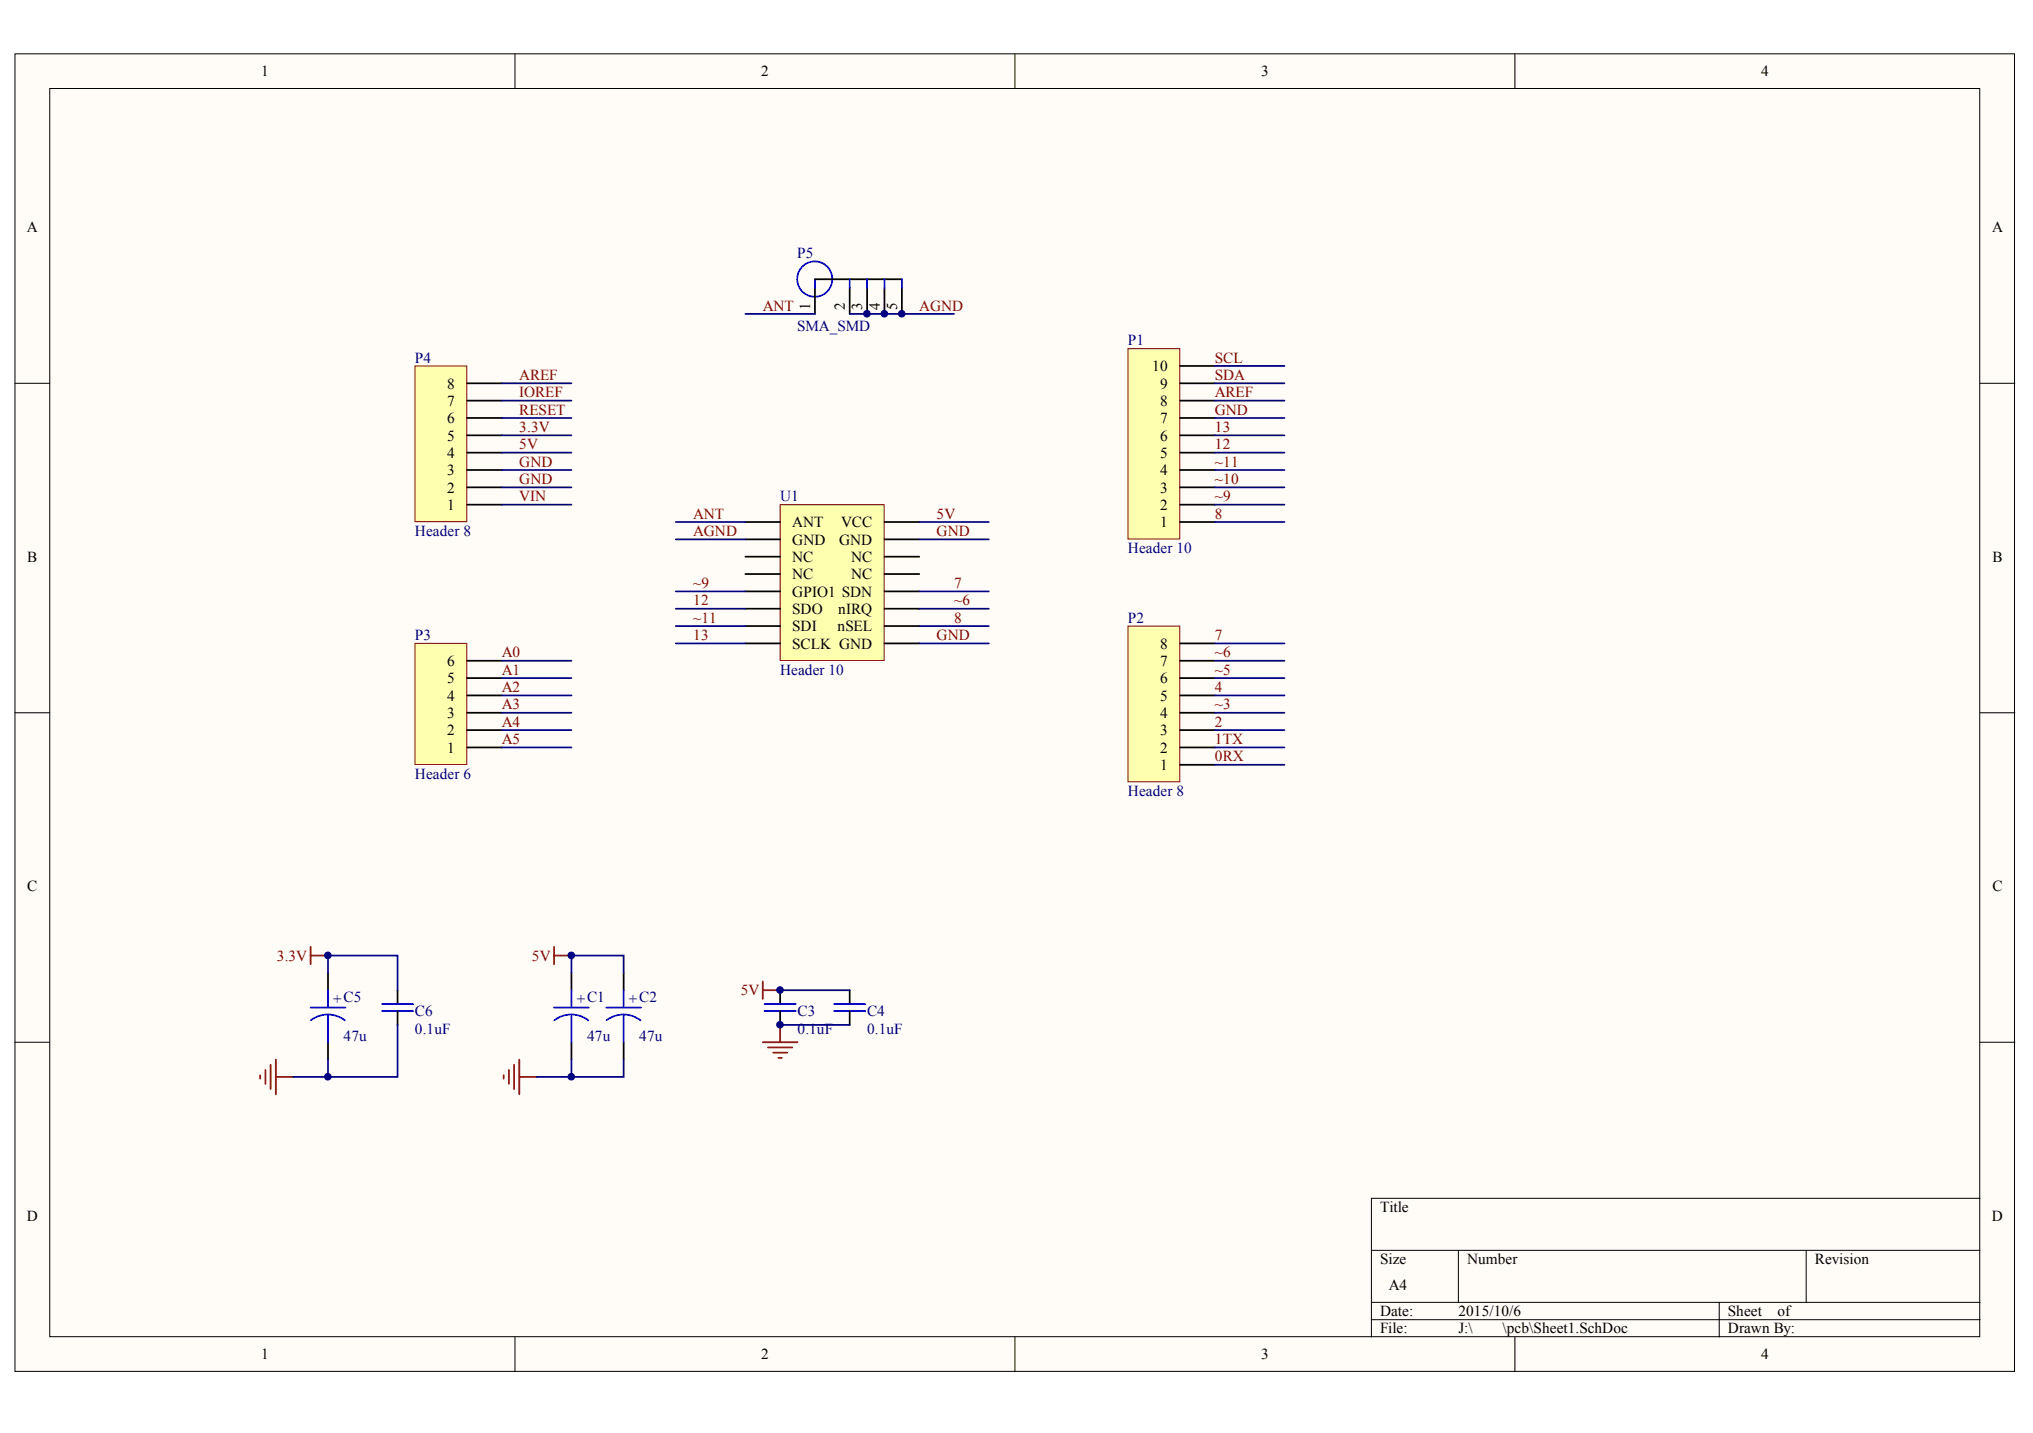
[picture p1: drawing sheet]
# Altium project PCB_Project1.PrjPCB
1 sheet, 12 parts. Net scope: global (net labels, ports and power ports of the same name join across sheets).
Board file: ConBoard.PcbDoc

## Sheet Sheet1.SchDoc
size A4

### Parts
C1  47u  [3216C]
C2  47u  [3216C]
C3  0.1uF  [0603]
C4  0.1uF  [0603]
C5  47u  [3216C]
C6  0.1uF  [0603]
P1  Header 10  [HDR1X10]
P2  Header 8  [HDR1X8]
P3  Header 6  [HDR1X6]
P4  Header 8  [HDR1X8]
P5  SMA_SMD  [SMA]
U1  Header 10  [RF4463F30]

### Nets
3.3V: C5.1 C6.1 P4.5
5V: C1.1 C2.1 C3.1 C4.1 P4.4 U1.1(VCC)
GND: C1.2 C2.2 C3.2 C4.2 C5.2 C6.2 P1.7 P4.2 P4.3 U1.2(GND) U1.8(GND)
0RX: P2.1
1TX: P2.2
2: P2.3
4: P2.5
7: P2.8 U1.5(SDN)
8: P1.1 U1.7(nSEL)
12: P1.5 U1.11(SDO)
13: P1.6 U1.9(SCLK)
A0: P3.6
A1: P3.5
A2: P3.4
A3: P3.3
A4: P3.2
A5: P3.1
AGND: P5.2 P5.3 P5.4 P5.5 U1.15(GND)
ANT: P5.1 U1.16(ANT)
AREF: P1.8 P4.8
IOREF: P4.7
RESET: P4.6
SCL: P1.10
SDA: P1.9
VIN: P4.1
~3: P2.4
~5: P2.6
~6: P2.7 U1.6(nIRQ)
~9: P1.2 U1.12(GPIO1)
~10: P1.3
~11: P1.4 U1.10(SDI)

Not connected (* = marked no-connect by the designer): U1 3(NC) 4(NC) 13(NC) 14(NC)
